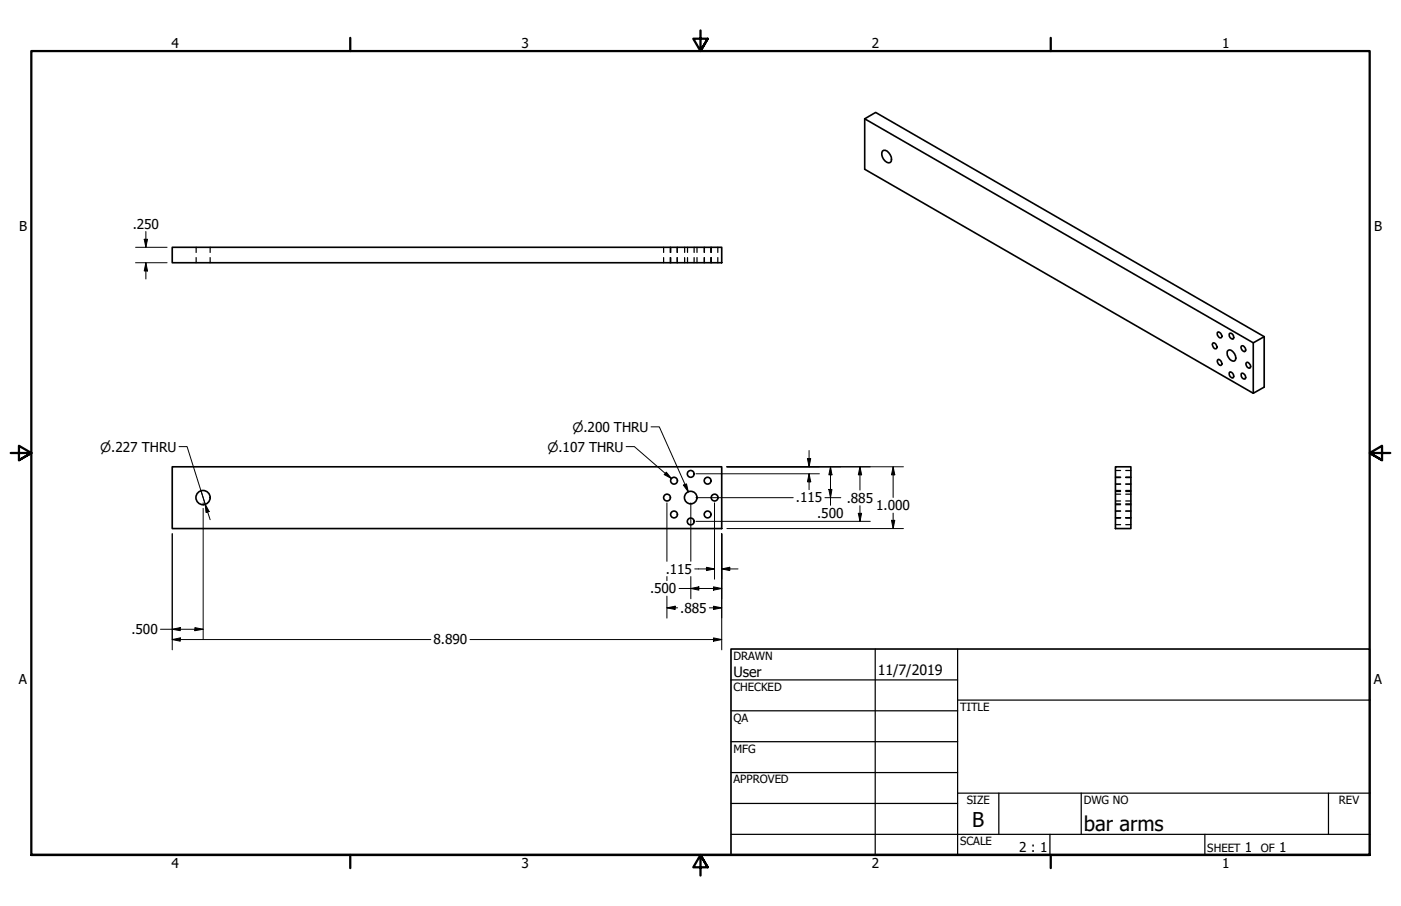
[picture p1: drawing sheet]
<svg xmlns="http://www.w3.org/2000/svg" width="432mm" height="279mm" viewBox="0 0 432 279" stroke-linecap="round" stroke-linejoin="round" font-family="sans-serif">
<!-- layer: Visible (ANSI) -->
<g fill="none" stroke="#000" stroke-width=".51">
<path d="M266.5 36.6l119.8 69.1 3.3-1.9v15.6l-3.3 1.9v-15.6M272 46.6a1.31 1.31 0 0 1 1.9 .5 2.32 2.32 0 0 1 .5 3 2.47 2.47 0 0 1-2.6-3zM53.1 76.3h169.3v4.7h-169.3zM373.8 105.9l.2-.2a1.12 1.12 0 0 1 .7 1.9 1.27 1.27 0 0 1-.9-1.7zM375.2 102.5a1.04 1.04 0 0 1 1.2 .5 1.04 1.04 0 0 1-.2 1.2 1.34 1.34 0 0 1-1-1.7zM375.3 111l.2-.2a1.16 1.16 0 0 1 .7 1.9 1.36 1.36 0 0 1-.9-1.7zM378.3 108.3l.3-.3a1.87 1.87 0 0 1 2.2 1.8v1.1l-.3 .4a2.31 2.31 0 0 1-2.2-3zM378.9 102.9l.3-.2a1.1 1.1 0 0 1 .9 .7 1.1 1.1 0 0 1-.2 1.2 1.33 1.33 0 0 1-1-1.7zM378.9 114.9l.3-.2a1.15 1.15 0 0 1 .7 1.9 1.33 1.33 0 0 1-1-1.7zM382.6 115.2a1.04 1.04 0 0 1 1.1 .5 1.04 1.04 0 0 1-.1 1.2 1.25 1.25 0 0 1-1-1.7zM382.6 106.7l.2-.1a1.06 1.06 0 0 1 1 .7 1.06 1.06 0 0 1-.3 1.2 1.36 1.36 0 0 1-.9-1.8zM384.1 111.9l.3-.2a1.45 1.45 0 0 1 1 1.7l-.3 .1a1.24 1.24 0 0 1-1-1.6z"/>
<path d="M389.6 103.8l-119.7-69.1-3.4 1.9v15.6l119.8 69.1M53.1 144h169.3v19h-169.3zM343.8 144h4.8v19h-4.8z"/>
<circle cx="62.6" cy="153.4" r="2.19"/>
<circle cx="205.6" cy="153.4" r="1.05"/>
<circle cx="207.7" cy="158.7" r="1.05"/>
<circle cx="207.7" cy="148.2" r="1.05"/>
<circle cx="212.9" cy="153.4" r="1.94"/>
<circle cx="212.9" cy="146.1" r="1.05"/>
<circle cx="218.1" cy="158.7" r="1.05"/>
<circle cx="218.1" cy="148.2" r="1.05"/>
<circle cx="220.2" cy="153.4" r="1.05"/>
<circle cx="212.9" cy="160.8" r="1.05"/>
</g>
<!-- layer: Hidden (ANSI) -->
<g fill="none" stroke="#000" stroke-width=".38">
<path d="M60.5 76.3v1.6M60.5 79.4v1.6M64.8 76.3v1.6M64.8 79.4v1.6M204.5 76.3v1.6M204.5 79.4v1.6M206.6 76.3v1.6M206.6 79.4v1.6M206.7 76.3v1.6M206.7 79.4v1.6M208.7 76.3v1.6M208.7 79.4v1.6"/>
<path d="M211 76.3v1.6M211 79.4v1.6M211.9 76.3v1.6M211.9 79.4v1.6M213.9 76.3v1.6M213.9 79.4v1.6M214.8 76.3v1.6M214.8 79.4v1.6M217 76.3v1.6M217 79.4v1.6M217.1 76.3v1.6M217.1 79.4v1.6"/>
<path d="M219.1 76.3v1.6M219.1 79.4v1.6M219.2 76.3v1.6M219.2 79.4v1.6M221.2 76.3v1.6M221.2 79.4v1.6M343.8 147.3h1.6M343.8 149.3h1.6M343.8 157.6h1.6M343.8 159.6h1.6M343.8 145.1h1.6M343.8 147.1h1.6"/>
<path d="M343.8 152.4h1.6M343.8 154.5h1.6M343.8 159.8h1.6M343.8 151.6h1.6M343.8 155.4h1.6M343.8 151.3h1.6M343.8 155.6h1.6M347 147.3h1.6M347 149.3h1.6M347 157.6h1.6M347 159.6h1.6M347 145.1h1.6"/>
<path d="M347 147.1h1.6M347 152.4h1.6M347 154.5h1.6M347 159.8h1.6M347 151.6h1.6M347 155.4h1.6M347 151.3h1.6M347 155.6h1.6M343.8 161.8h1.6M347 161.8h1.6"/>
</g>
<!-- layer: Border (ANSI) -->
<path d="M107.9 11.7v4M215.9 9.4v6.3l-2.2-3.8h4.4l-2.2 3.8 2.2-3.8M323.8 11.7v4M3.3 139.7h6.4l-3.9-2.2v4.4l3.9-2.2-3.9 2.2M428.5 139.7h-6.4l3.9-2.2v4.4l-3.9-2.2 3.9 2.2M9.7 263.7v-248h412.4v248h-412.4h412.4M107.9 263.7v4M218.1 267.5l-2.2-3.8 2.2 3.8h-4.4l2.2-3.8v6.3M323.8 263.7v4" fill="none" stroke="#000" stroke-width=".7"/>
<!-- layer: Title (ANSI) -->
<g fill="none" stroke="#000" stroke-width=".38">
<path d="M225.3 209.7h69.8M225.3 219.2h69.8M269.7 200.2v63.5M295.1 215.9h127M295.1 200.2v63.5M225.3 228.7h69.8M225.3 238.3h69.8M225.3 257.3h196.8M225.3 247.8h69.8M295.1 244.6h127M307.8 244.6v12.7M323.6 257.3v6.4"/>
<path d="M333.2 244.6v12.7M371.3 257.3v6.4M409.4 244.6v12.7"/>
</g>
<path d="M225.3 200.2h196.8v63.5h-196.8z" fill="none" stroke="#000" stroke-width=".51"/>
<!-- layer: Dimension (ANSI) -->
<g fill="none" stroke="#000" stroke-width=".31">
<path d="M41.8 76.3h9.7M44.4 73.8h1.1l-.5 2.5zM45 71.4v4.9M41.8 81h9.7M45 81l.5 2.6h-1.1zM45 81v5M249.4 138.9v5.1M62.6 155.1v.7M62.6 156.8v40.4M205.5 155.1v18M212.9 155.1v18M214.5 146.1h38"/>
<path d="M214.5 153.5h30M220.2 155.1v23.5M224 144h54.4M248.9 141.4h1l-.5 2.6zM249.4 146.1l.5 2.5h-1zM249.4 146.1v4.9M254.3 153.5h4.8M255.5 150.9h.9l-.4 2.6zM256 144l.4 2.4h-.9zM256 144v11.8M264.5 158.3h1.1l-.6 2.5zM265 144l.6 2.4h-1.1z"/>
<path d="M265 144v7.1M265 156v4.8M275.3 144l.5 2.4h-1zM275.3 144v9.4M275.3 158.2v4.8M53.1 164.6v35.8M205.5 177.8v1.3M212.9 177.8v6.9M214.1 175.5h6.1M214.5 160.8h53.7M217.7 174.9l2.5 .6-2.5 .5zM222.4 175.5l2.5-.6v1.1z"/>
<path d="M222.4 164.6v35.8M222.4 175.5h5.1M224 163h54.4M274.8 160.5h1l-.5 2.5zM49.5 194.1h13.1M53.1 197.2l2.5-.5v1zM53.1 194.1l2.5-.6v1zM53.1 197.2h79.7M60.1 193.5l2.5 .6-2.5 .4zM144.8 197.2h77.6M205.5 187.5l2.6-.6v1.1zM205.5 187.5h3.4"/>
<path d="M205.5 183.8v6.8M209.3 181.5h13.1M212.9 181.5l2.5-.5v1zM218.6 187.5h3.8M219.9 196.7l2.5 .5-2.5 .5zM219.9 181l2.5 .5-2.5 .5zM219.9 186.9l2.5 .6-2.5 .5z"/>
</g>
<g fill="#000">
<path d="M44.4 73.8h1.1l-.5 2.5z" fill-rule="evenodd"/>
<path d="M45 81l.5 2.6h-1.1z" fill-rule="evenodd"/>
<path d="M248.9 141.4h1l-.5 2.6z" fill-rule="evenodd"/>
<path d="M249.4 146.1l.5 2.5h-1z" fill-rule="evenodd"/>
<path d="M255.5 150.9h.9l-.4 2.6z" fill-rule="evenodd"/>
<path d="M256 144l.4 2.4h-.9z" fill-rule="evenodd"/>
<path d="M264.5 158.3h1.1l-.6 2.5z" fill-rule="evenodd"/>
<path d="M265 144l.6 2.4h-1.1z" fill-rule="evenodd"/>
<path d="M275.3 144l.5 2.4h-1z" fill-rule="evenodd"/>
<path d="M217.7 174.9l2.5 .6-2.5 .5z" fill-rule="evenodd"/>
<path d="M222.4 175.5l2.5-.6v1.1z" fill-rule="evenodd"/>
<path d="M274.8 160.5h1l-.5 2.5z" fill-rule="evenodd"/>
<path d="M53.1 197.2l2.5-.5v1z" fill-rule="evenodd"/>
<path d="M53.1 194.1l2.5-.6v1z" fill-rule="evenodd"/>
<path d="M60.1 193.5l2.5 .6-2.5 .4z" fill-rule="evenodd"/>
<path d="M205.5 187.5l2.6-.6v1.1z" fill-rule="evenodd"/>
<path d="M212.9 181.5l2.5-.5v1z" fill-rule="evenodd"/>
<path d="M219.9 196.7l2.5 .5-2.5 .5z" fill-rule="evenodd"/>
<path d="M219.9 181l2.5 .5-2.5 .5z" fill-rule="evenodd"/>
<path d="M219.9 186.9l2.5 .6-2.5 .5z" fill-rule="evenodd"/>
</g>
<!-- layer: Symbol (ANSI) -->
<path d="M55.2 137.7h2.5l5.5 17.8M193 137.7h2.5l11.4 9.9M200.7 131.6h2.5l9 20.1M62 151.4l1.2 4.1M63.2 155.5l1.3 2.2-1 .4zM63.2 155.5l1.6 4.8M205.4 145.6l1.5 2-2.2-1.2zM210.6 149.6l1-.4 .6 2.5z" fill="none" stroke="#000" stroke-width=".31"/>
<g fill="#000">
<path d="M63.2 155.5l1.3 2.2-1 .4z" fill-rule="evenodd"/>
<path d="M205.4 145.6l1.5 2-2.2-1.2z" fill-rule="evenodd"/>
<path d="M210.6 149.6l1-.4 .6 2.5z" fill-rule="evenodd"/>
</g>
<g font-size="6.3">
<text x="299.7" y="255.1">B</text>
<text x="334" y="256.4">bar arms</text>
</g>
<g font-size="4.4">
<text x="226.1" y="208.9">User</text>
<text x="270.5" y="208.2">11/7/2019</text>
</g>
<g font-size="4.2">
<text x="52.8" y="14.7">4</text>
<text x="160.8" y="14.7">3</text>
<text x="268.7" y="14.7">2</text>
<text x="376.7" y="14.7">1</text>
<text x="5.9" y="71.4">B</text>
<text x="40.9" y="70.5">.250</text>
<text x="423.5" y="71.4">B</text>
<text x="245.3" y="154.9">.115</text>
<text x="261" y="155.1">.885</text>
<text x="251.8" y="159.8">.500</text>
<text x="270.1" y="157.4">1.000</text>
<text x="205.2" y="177">.115</text>
<text x="200.3" y="183">.500</text>
<text x="209.7" y="189">.885</text>
<text x="40.5" y="195.6">.500</text>
<text x="133.6" y="198.8">8.890</text>
<text x="5.8" y="211.1">A</text>
<text x="423.4" y="211.1">A</text>
<text x="314.1" y="262.9">2 : 1</text>
<text x="383.7" y="262.8">1</text>
<text x="394.2" y="262.8">1</text>
<text x="52.8" y="267.7">4</text>
<text x="160.8" y="267.7">3</text>
<text x="268.7" y="267.7">2</text>
<text x="376.7" y="267.7">1</text>
</g>
<g font-size="4">
<text x="176.4" y="133.2">⌀.200 THRU</text>
<text x="30.9" y="139.3">⌀.227 THRU</text>
<text x="168.7" y="139.3">⌀.107 THRU</text>
</g>
<g font-size="3.5">
<text x="226.1" y="203.5">DRAWN</text>
<text x="226.1" y="213">CHECKED</text>
<text x="295.9" y="219.2">TITLE</text>
<text x="226.1" y="222.6">QA</text>
<text x="226.1" y="232.1">MFG</text>
<text x="226.1" y="241.6">APPROVED</text>
<text x="297.9" y="248">SIZE</text>
<text x="334" y="248">DWG NO</text>
<text x="412.7" y="247.9">REV</text>
<text x="295.9" y="260.7">SCALE</text>
<text x="372.1" y="262.8">SHEET</text>
<text x="388.6" y="262.8">OF</text>
</g>
</svg>
